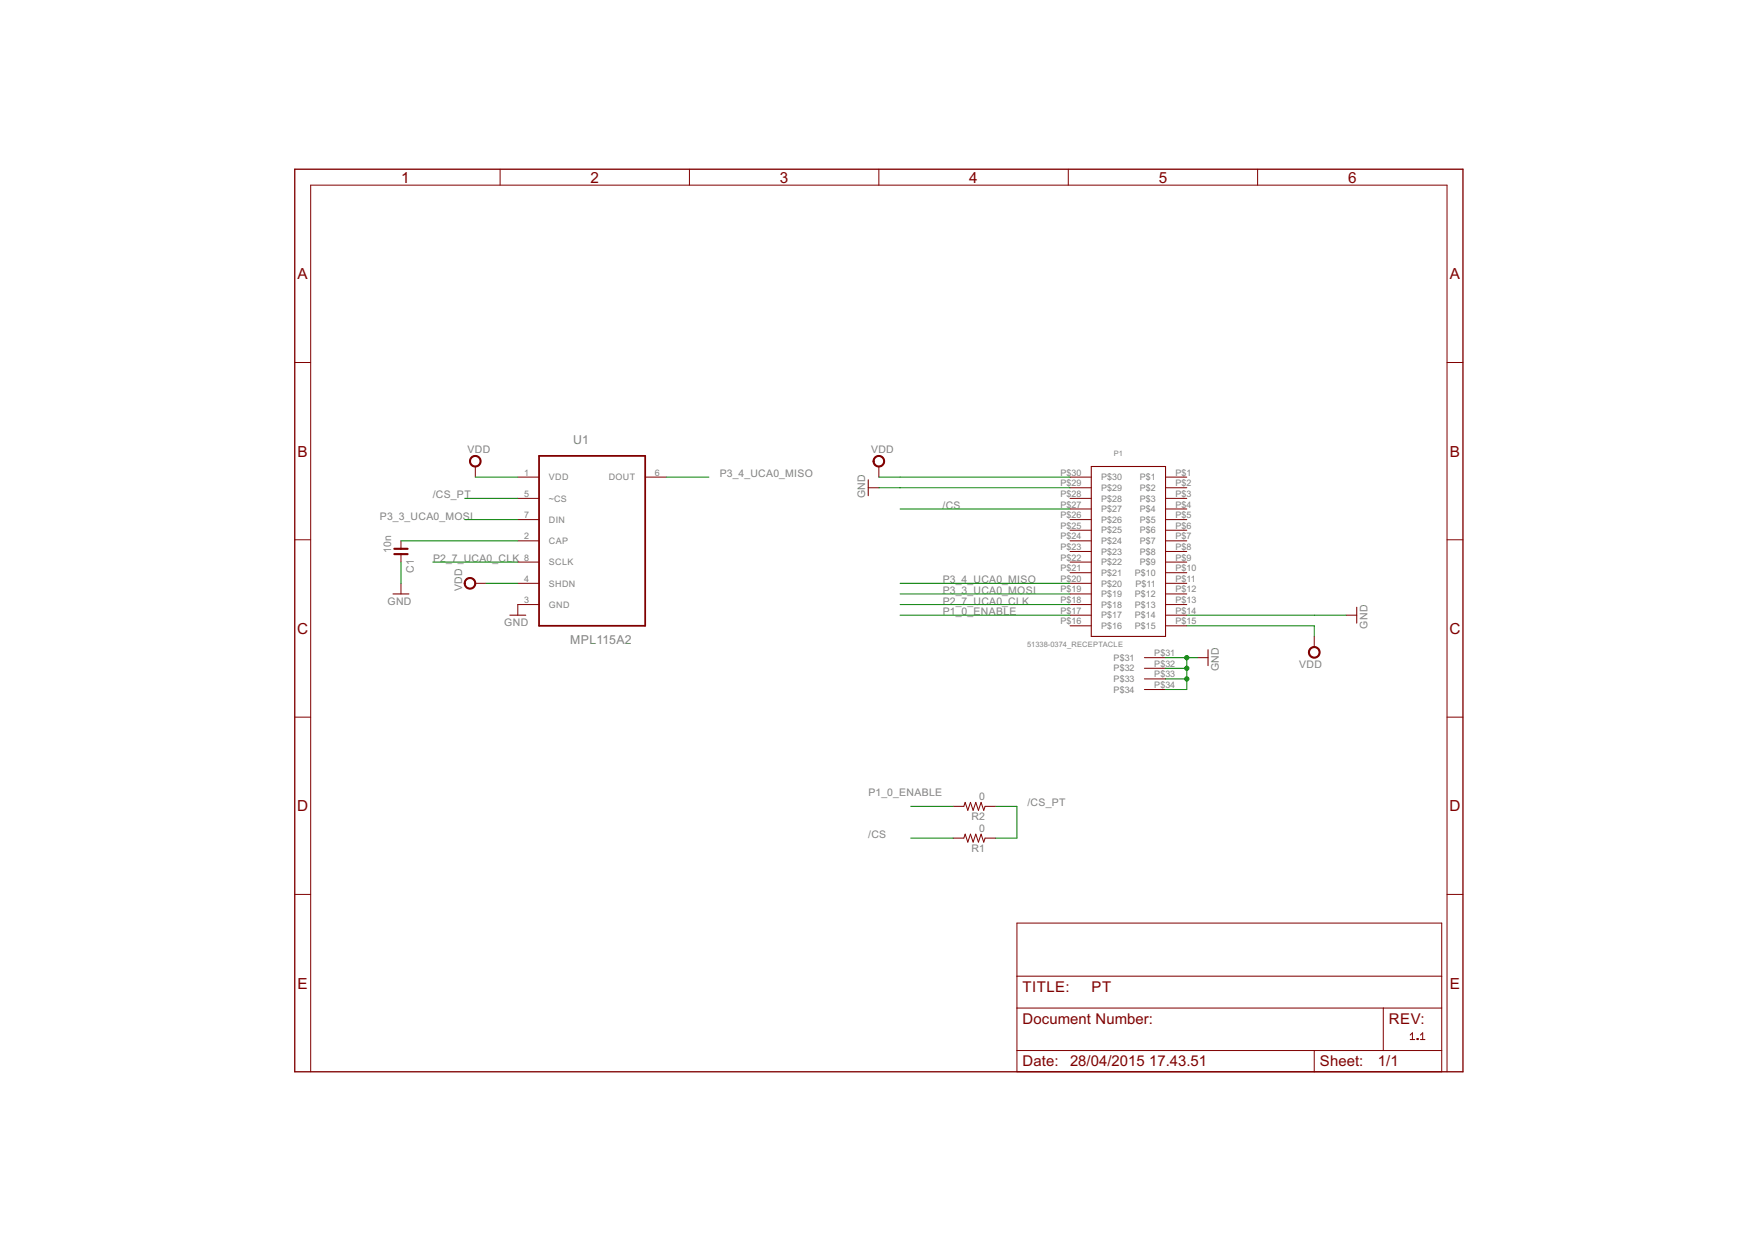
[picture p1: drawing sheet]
<?xml version="1.0" encoding="utf-8"?>
<!DOCTYPE eagle SYSTEM "eagle.dtd">
<!--
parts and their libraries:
rc-master-smd: Copyright (C) 2007, Bob Starr
-->
<eagle version="6.6.0">
<drawing>
<settings>
<setting alwaysvectorfont="no"/>
<setting verticaltext="up"/>
</settings>
<grid distance="0.1" unitdist="inch" unit="inch" style="lines" multiple="1" display="no" altdistance="0.01" altunitdist="inch" altunit="inch"/>
<schematic xreflabel="%F%N/%S.%C%R" xrefpart="/%S.%C%R">
<libraries>
<library name="supply1">
<symbols>
<symbol name="GND">
<wire x1="-1.905" y1="0" x2="1.905" y2="0" width="0.254" layer="94"/>
<text x="-2.54" y="-2.54" size="1.778" layer="96">&gt;VALUE</text>
<pin name="GND" x="0" y="2.54" visible="off" length="short" direction="sup" rot="R270"/>
</symbol>
</symbols>
<devicesets>
<deviceset name="GND" prefix="GND">
<gates>
<gate name="1" symbol="GND" x="0" y="0"/>
</gates>
<devices>
<device name="">
<technologies>
<technology name=""/>
</technologies>
</device>
</devices>
</deviceset>
</devicesets>
</library>
<library name="supply2">
<symbols>
<symbol name="VDD">
<circle x="0" y="1.27" radius="1.27" width="0.254" layer="94"/>
<text x="-1.905" y="3.175" size="1.778" layer="96">&gt;VALUE</text>
<pin name="VDD" x="0" y="-2.54" visible="off" length="short" direction="sup" rot="R90"/>
</symbol>
</symbols>
<devicesets>
<deviceset name="VDD" prefix="SUPPLY">
<gates>
<gate name="G$1" symbol="VDD" x="0" y="0"/>
</gates>
<devices>
<device name="">
<technologies>
<technology name=""/>
</technologies>
</device>
</devices>
</deviceset>
</devicesets>
</library>
<library name="Molex_SlimStack">
<symbols>
<symbol name="51338-0374_RECEPTACLE">
<wire x1="-5.08" y1="20.32" x2="-5.08" y2="-20.32" width="0.254" layer="94"/>
<wire x1="-5.08" y1="-20.32" x2="12.7" y2="-20.32" width="0.254" layer="94"/>
<wire x1="12.7" y1="-20.32" x2="12.7" y2="20.32" width="0.254" layer="94"/>
<wire x1="12.7" y1="20.32" x2="-5.08" y2="20.32" width="0.254" layer="94"/>
<pin name="P$1" x="-10.16" y="17.78" length="middle"/>
<pin name="P$2" x="-10.16" y="15.24" length="middle"/>
<pin name="P$3" x="-10.16" y="12.7" length="middle"/>
<pin name="P$4" x="-10.16" y="10.16" length="middle"/>
<pin name="P$5" x="-10.16" y="7.62" length="middle"/>
<pin name="P$6" x="-10.16" y="5.08" length="middle"/>
<pin name="P$7" x="-10.16" y="2.54" length="middle"/>
<pin name="P$8" x="-10.16" y="0" length="middle"/>
<pin name="P$9" x="-10.16" y="-2.54" length="middle"/>
<pin name="P$10" x="-10.16" y="-5.08" length="middle"/>
<pin name="P$11" x="-10.16" y="-7.62" length="middle"/>
<pin name="P$12" x="-10.16" y="-10.16" length="middle"/>
<pin name="P$13" x="-10.16" y="-12.7" length="middle"/>
<pin name="P$14" x="-10.16" y="-15.24" length="middle"/>
<pin name="P$15" x="-10.16" y="-17.78" length="middle"/>
<pin name="P$16" x="17.78" y="-17.78" length="middle" rot="R180"/>
<pin name="P$17" x="17.78" y="-15.24" length="middle" rot="R180"/>
<pin name="P$18" x="17.78" y="-12.7" length="middle" rot="R180"/>
<pin name="P$19" x="17.78" y="-10.16" length="middle" rot="R180"/>
<pin name="P$20" x="17.78" y="-7.62" length="middle" rot="R180"/>
<pin name="P$21" x="17.78" y="-5.08" length="middle" rot="R180"/>
<pin name="P$22" x="17.78" y="-2.54" length="middle" rot="R180"/>
<pin name="P$23" x="17.78" y="0" length="middle" rot="R180"/>
<pin name="P$24" x="17.78" y="2.54" length="middle" rot="R180"/>
<pin name="P$25" x="17.78" y="5.08" length="middle" rot="R180"/>
<pin name="P$26" x="17.78" y="7.62" length="middle" rot="R180"/>
<pin name="P$27" x="17.78" y="10.16" length="middle" rot="R180"/>
<pin name="P$28" x="17.78" y="12.7" length="middle" rot="R180"/>
<pin name="P$29" x="17.78" y="15.24" length="middle" rot="R180"/>
<pin name="P$30" x="17.78" y="17.78" length="middle" rot="R180"/>
<pin name="P$31" x="-5.08" y="-25.4" length="middle"/>
<pin name="P$32" x="-5.08" y="-27.94" length="middle"/>
<pin name="P$33" x="-5.08" y="-30.48" length="middle"/>
<pin name="P$34" x="-5.08" y="-33.02" length="middle"/>
<text x="12.7" y="-25.4" size="1.27" layer="96">&gt;VALUE</text>
<text x="12.7" y="-27.94" size="1.27" layer="94">&gt;NAME</text>
</symbol>
</symbols>
<devicesets>
<deviceset name="51338-0374_RECEPTACLE">
<gates>
<gate name="G$1" symbol="51338-0374_RECEPTACLE" x="0" y="0"/>
</gates>
<devices>
<device name="" package="51338-0374_RECEPTACLE">
<connects>
<connect gate="G$1" pin="P$1" pad="P$1"/>
<connect gate="G$1" pin="P$10" pad="P$10"/>
<connect gate="G$1" pin="P$11" pad="P$11"/>
<connect gate="G$1" pin="P$12" pad="P$12"/>
<connect gate="G$1" pin="P$13" pad="P$13"/>
<connect gate="G$1" pin="P$14" pad="P$14"/>
<connect gate="G$1" pin="P$15" pad="P$15"/>
<connect gate="G$1" pin="P$16" pad="P$16"/>
<connect gate="G$1" pin="P$17" pad="P$17"/>
<connect gate="G$1" pin="P$18" pad="P$18"/>
<connect gate="G$1" pin="P$19" pad="P$19"/>
<connect gate="G$1" pin="P$2" pad="P$2"/>
<connect gate="G$1" pin="P$20" pad="P$20"/>
<connect gate="G$1" pin="P$21" pad="P$21"/>
<connect gate="G$1" pin="P$22" pad="P$22"/>
<connect gate="G$1" pin="P$23" pad="P$23"/>
<connect gate="G$1" pin="P$24" pad="P$24"/>
<connect gate="G$1" pin="P$25" pad="P$25"/>
<connect gate="G$1" pin="P$26" pad="P$26"/>
<connect gate="G$1" pin="P$27" pad="P$27"/>
<connect gate="G$1" pin="P$28" pad="P$28"/>
<connect gate="G$1" pin="P$29" pad="P$29"/>
<connect gate="G$1" pin="P$3" pad="P$3"/>
<connect gate="G$1" pin="P$30" pad="P$30"/>
<connect gate="G$1" pin="P$31" pad="P$31"/>
<connect gate="G$1" pin="P$32" pad="P$32"/>
<connect gate="G$1" pin="P$33" pad="P$33"/>
<connect gate="G$1" pin="P$34" pad="P$34"/>
<connect gate="G$1" pin="P$4" pad="P$4"/>
<connect gate="G$1" pin="P$5" pad="P$5"/>
<connect gate="G$1" pin="P$6" pad="P$6"/>
<connect gate="G$1" pin="P$7" pad="P$7"/>
<connect gate="G$1" pin="P$8" pad="P$8"/>
<connect gate="G$1" pin="P$9" pad="P$9"/>
</connects>
<technologies>
<technology name=""/>
</technologies>
</device>
</devices>
</deviceset>
</devicesets>
</library>
<library name="rc-master-smd">
<symbols>
<symbol name="CNP-">
<wire x1="-2.54" y1="0" x2="-0.635" y2="0" width="0.1524" layer="94"/>
<wire x1="2.54" y1="0" x2="0.635" y2="0" width="0.1524" layer="94"/>
<wire x1="0.635" y1="1.5875" x2="0.635" y2="0" width="0.508" layer="94"/>
<wire x1="0.635" y1="0" x2="0.635" y2="-1.5875" width="0.508" layer="94"/>
<wire x1="-0.635" y1="1.5875" x2="-0.635" y2="0" width="0.508" layer="94"/>
<wire x1="-0.635" y1="0" x2="-0.635" y2="-1.5875" width="0.508" layer="94"/>
<text x="-2.794" y="-1.27" size="0.8636" layer="93">1</text>
<text x="2.286" y="-1.27" size="0.8636" layer="93">2</text>
<text x="1.905" y="1.27" size="1.778" layer="95">&gt;NAME</text>
<text x="-3.81" y="-4.1275" size="1.778" layer="96">&gt;VALUE</text>
<pin name="1" x="-2.54" y="0" visible="off" length="point" direction="pas" swaplevel="1"/>
<pin name="2" x="2.54" y="0" visible="off" length="point" direction="pas" swaplevel="1" rot="R180"/>
</symbol>
<symbol name="R-">
<wire x1="-2.54" y1="0" x2="-2.2225" y2="0.9525" width="0.2032" layer="94"/>
<wire x1="-2.2225" y1="0.9525" x2="-1.5875" y2="-0.9525" width="0.2032" layer="94"/>
<wire x1="-1.5875" y1="-0.9525" x2="-0.9525" y2="0.9525" width="0.2032" layer="94"/>
<wire x1="-0.9525" y1="0.9525" x2="-0.3175" y2="-0.9525" width="0.2032" layer="94"/>
<wire x1="-0.3175" y1="-0.9525" x2="0.3175" y2="0.9525" width="0.2032" layer="94"/>
<wire x1="0.3175" y1="0.9525" x2="0.9525" y2="-0.9525" width="0.2032" layer="94"/>
<wire x1="0.9525" y1="-0.9525" x2="1.5875" y2="0.9525" width="0.2032" layer="94"/>
<wire x1="1.5875" y1="0.9525" x2="2.2225" y2="-0.9525" width="0.2032" layer="94"/>
<wire x1="2.2225" y1="-0.9525" x2="2.54" y2="0" width="0.2032" layer="94"/>
<text x="-2.54" y="1.5875" size="1.778" layer="95">&gt;NAME</text>
<text x="-2.54" y="-3.175" size="1.778" layer="96">&gt;VALUE</text>
<pin name="2" x="5.08" y="0" visible="off" length="short" direction="pas" swaplevel="1" rot="R180"/>
<pin name="1" x="-5.08" y="0" visible="off" length="short" direction="pas" swaplevel="1"/>
</symbol>
</symbols>
<devicesets>
<deviceset name="C_" prefix="C" uservalue="yes">
<gates>
<gate name="G$1" symbol="CNP-" x="2.54" y="0"/>
</gates>
<devices>
<device name="1812" package="C1812">
<connects>
<connect gate="G$1" pin="1" pad="1"/>
<connect gate="G$1" pin="2" pad="2"/>
</connects>
<technologies>
<technology name=""/>
</technologies>
</device>
<device name="1812K" package="C1812K">
<connects>
<connect gate="G$1" pin="1" pad="1"/>
<connect gate="G$1" pin="2" pad="2"/>
</connects>
<technologies>
<technology name=""/>
</technologies>
</device>
<device name="1825" package="C1825">
<connects>
<connect gate="G$1" pin="1" pad="1"/>
<connect gate="G$1" pin="2" pad="2"/>
</connects>
<technologies>
<technology name=""/>
</technologies>
</device>
<device name="1825K" package="C1825K">
<connects>
<connect gate="G$1" pin="1" pad="1"/>
<connect gate="G$1" pin="2" pad="2"/>
</connects>
<technologies>
<technology name=""/>
</technologies>
</device>
<device name="2012" package="C2012">
<connects>
<connect gate="G$1" pin="1" pad="1"/>
<connect gate="G$1" pin="2" pad="2"/>
</connects>
<technologies>
<technology name=""/>
</technologies>
</device>
<device name="2220K" package="C2220K">
<connects>
<connect gate="G$1" pin="1" pad="1"/>
<connect gate="G$1" pin="2" pad="2"/>
</connects>
<technologies>
<technology name=""/>
</technologies>
</device>
<device name="2225K" package="C2225K">
<connects>
<connect gate="G$1" pin="1" pad="1"/>
<connect gate="G$1" pin="2" pad="2"/>
</connects>
<technologies>
<technology name=""/>
</technologies>
</device>
<device name="3216" package="C3216">
<connects>
<connect gate="G$1" pin="1" pad="1"/>
<connect gate="G$1" pin="2" pad="2"/>
</connects>
<technologies>
<technology name=""/>
</technologies>
</device>
<device name="3225" package="C3225">
<connects>
<connect gate="G$1" pin="1" pad="1"/>
<connect gate="G$1" pin="2" pad="2"/>
</connects>
<technologies>
<technology name=""/>
</technologies>
</device>
<device name="4532" package="C4532">
<connects>
<connect gate="G$1" pin="1" pad="1"/>
<connect gate="G$1" pin="2" pad="2"/>
</connects>
<technologies>
<technology name=""/>
</technologies>
</device>
<device name="4564" package="C4564">
<connects>
<connect gate="G$1" pin="1" pad="1"/>
<connect gate="G$1" pin="2" pad="2"/>
</connects>
<technologies>
<technology name=""/>
</technologies>
</device>
<device name="0402" package="C0402">
<connects>
<connect gate="G$1" pin="1" pad="1"/>
<connect gate="G$1" pin="2" pad="2"/>
</connects>
<technologies>
<technology name=""/>
</technologies>
</device>
<device name="0603" package="C0603">
<connects>
<connect gate="G$1" pin="1" pad="1"/>
<connect gate="G$1" pin="2" pad="2"/>
</connects>
<technologies>
<technology name=""/>
</technologies>
</device>
<device name="0805" package="C0805">
<connects>
<connect gate="G$1" pin="1" pad="1"/>
<connect gate="G$1" pin="2" pad="2"/>
</connects>
<technologies>
<technology name=""/>
</technologies>
</device>
<device name="1206" package="C1206">
<connects>
<connect gate="G$1" pin="1" pad="1"/>
<connect gate="G$1" pin="2" pad="2"/>
</connects>
<technologies>
<technology name=""/>
</technologies>
</device>
<device name="1210" package="C1210">
<connects>
<connect gate="G$1" pin="1" pad="1"/>
<connect gate="G$1" pin="2" pad="2"/>
</connects>
<technologies>
<technology name=""/>
</technologies>
</device>
<device name="0201" package="C0201">
<connects>
<connect gate="G$1" pin="1" pad="1"/>
<connect gate="G$1" pin="2" pad="2"/>
</connects>
<technologies>
<technology name=""/>
</technologies>
</device>
<device name="1608" package="C1608">
<connects>
<connect gate="G$1" pin="1" pad="1"/>
<connect gate="G$1" pin="2" pad="2"/>
</connects>
<technologies>
<technology name=""/>
</technologies>
</device>
<device name="1808" package="C1808">
<connects>
<connect gate="G$1" pin="1" pad="1"/>
<connect gate="G$1" pin="2" pad="2"/>
</connects>
<technologies>
<technology name=""/>
</technologies>
</device>
</devices>
</deviceset>
<deviceset name="R_" prefix="R" uservalue="yes">
<gates>
<gate name="G$1" symbol="R-" x="0" y="0"/>
</gates>
<devices>
<device name="0402" package="R0402">
<connects>
<connect gate="G$1" pin="1" pad="1"/>
<connect gate="G$1" pin="2" pad="2"/>
</connects>
<technologies>
<technology name=""/>
</technologies>
</device>
<device name="0603" package="R0603">
<connects>
<connect gate="G$1" pin="1" pad="1"/>
<connect gate="G$1" pin="2" pad="2"/>
</connects>
<technologies>
<technology name=""/>
</technologies>
</device>
<device name="0805" package="R0805">
<connects>
<connect gate="G$1" pin="1" pad="1"/>
<connect gate="G$1" pin="2" pad="2"/>
</connects>
<technologies>
<technology name=""/>
</technologies>
</device>
<device name="1005" package="R1005">
<connects>
<connect gate="G$1" pin="1" pad="1"/>
<connect gate="G$1" pin="2" pad="2"/>
</connects>
<technologies>
<technology name=""/>
</technologies>
</device>
<device name="1206" package="R1206">
<connects>
<connect gate="G$1" pin="1" pad="1"/>
<connect gate="G$1" pin="2" pad="2"/>
</connects>
<technologies>
<technology name=""/>
</technologies>
</device>
<device name="1210" package="R1210">
<connects>
<connect gate="G$1" pin="1" pad="1"/>
<connect gate="G$1" pin="2" pad="2"/>
</connects>
<technologies>
<technology name=""/>
</technologies>
</device>
<device name="2010" package="R2010">
<connects>
<connect gate="G$1" pin="1" pad="1"/>
<connect gate="G$1" pin="2" pad="2"/>
</connects>
<technologies>
<technology name=""/>
</technologies>
</device>
<device name="2012" package="R2012">
<connects>
<connect gate="G$1" pin="1" pad="1"/>
<connect gate="G$1" pin="2" pad="2"/>
</connects>
<technologies>
<technology name=""/>
</technologies>
</device>
<device name="2512" package="R2512">
<connects>
<connect gate="G$1" pin="1" pad="1"/>
<connect gate="G$1" pin="2" pad="2"/>
</connects>
<technologies>
<technology name=""/>
</technologies>
</device>
<device name="3216" package="R3216">
<connects>
<connect gate="G$1" pin="1" pad="1"/>
<connect gate="G$1" pin="2" pad="2"/>
</connects>
<technologies>
<technology name=""/>
</technologies>
</device>
<device name="3225" package="R3225">
<connects>
<connect gate="G$1" pin="1" pad="1"/>
<connect gate="G$1" pin="2" pad="2"/>
</connects>
<technologies>
<technology name=""/>
</technologies>
</device>
<device name="5025" package="R5025">
<connects>
<connect gate="G$1" pin="1" pad="1"/>
<connect gate="G$1" pin="2" pad="2"/>
</connects>
<technologies>
<technology name=""/>
</technologies>
</device>
<device name="6332" package="R6332">
<connects>
<connect gate="G$1" pin="1" pad="1"/>
<connect gate="G$1" pin="2" pad="2"/>
</connects>
<technologies>
<technology name=""/>
</technologies>
</device>
<device name="0201" package="R0201">
<connects>
<connect gate="G$1" pin="1" pad="1"/>
<connect gate="G$1" pin="2" pad="2"/>
</connects>
<technologies>
<technology name=""/>
</technologies>
</device>
</devices>
</deviceset>
</devicesets>
</library>
<library name="MPL115A1">
<symbols>
<symbol name="MPL115A2">
<wire x1="-12.7" y1="17.78" x2="-12.7" y2="-22.86" width="0.4064" layer="94"/>
<wire x1="-12.7" y1="-22.86" x2="12.7" y2="-22.86" width="0.4064" layer="94"/>
<wire x1="12.7" y1="-22.86" x2="12.7" y2="17.78" width="0.4064" layer="94"/>
<wire x1="12.7" y1="17.78" x2="-12.7" y2="17.78" width="0.4064" layer="94"/>
<text x="-4.5974" y="20.5232" size="2.0828" layer="95" ratio="10" rot="SR0">&gt;NAME</text>
<text x="-5.3086" y="-27.1018" size="2.0828" layer="96" ratio="10" rot="SR0">&gt;VALUE</text>
<pin name="VDD" x="-17.78" y="12.7" length="middle" direction="pwr"/>
<pin name="~CS" x="-17.78" y="7.62" length="middle" direction="in"/>
<pin name="DIN" x="-17.78" y="2.54" length="middle" direction="in"/>
<pin name="CAP" x="-17.78" y="-2.54" length="middle" direction="in"/>
<pin name="SCLK" x="-17.78" y="-7.62" length="middle" direction="in"/>
<pin name="SHDN" x="-17.78" y="-12.7" length="middle" direction="in"/>
<pin name="GND" x="-17.78" y="-17.78" length="middle" direction="pas"/>
<pin name="DOUT" x="17.78" y="12.7" length="middle" direction="out" rot="R180"/>
</symbol>
</symbols>
<devicesets>
<deviceset name="MPL115A2" prefix="U">
<gates>
<gate name="A" symbol="MPL115A2" x="0" y="0"/>
</gates>
<devices>
<device name="" package="LGA8R125P0X4_500X300X120">
<connects>
<connect gate="A" pin="CAP" pad="2"/>
<connect gate="A" pin="DIN" pad="7"/>
<connect gate="A" pin="DOUT" pad="6"/>
<connect gate="A" pin="GND" pad="3"/>
<connect gate="A" pin="SCLK" pad="8"/>
<connect gate="A" pin="SHDN" pad="4"/>
<connect gate="A" pin="VDD" pad="1"/>
<connect gate="A" pin="~CS" pad="5"/>
</connects>
<technologies>
<technology name="">
<attribute name="MPN" value="MPL115A2" constant="no"/>
<attribute name="OC_FARNELL" value="1871577" constant="no"/>
<attribute name="OC_NEWARK" value="69R5779" constant="no"/>
<attribute name="PACKAGESTYLE" value="LGA-8" constant="no"/>
<attribute name="SUPPLIER" value="Freescale" constant="no"/>
</technology>
</technologies>
</device>
</devices>
</deviceset>
</devicesets>
</library>
<library name="frames">
<symbols>
<symbol name="FRAME_A_L">
<frame x1="0" y1="0" x2="279.4" y2="215.9" columns="6" rows="5" layer="94" border-bottom="no"/>
</symbol>
<symbol name="DOCFIELD">
<wire x1="0" y1="0" x2="71.12" y2="0" width="0.1016" layer="94"/>
<wire x1="101.6" y1="15.24" x2="87.63" y2="15.24" width="0.1016" layer="94"/>
<wire x1="0" y1="0" x2="0" y2="5.08" width="0.1016" layer="94"/>
<wire x1="0" y1="5.08" x2="71.12" y2="5.08" width="0.1016" layer="94"/>
<wire x1="0" y1="5.08" x2="0" y2="15.24" width="0.1016" layer="94"/>
<wire x1="101.6" y1="15.24" x2="101.6" y2="5.08" width="0.1016" layer="94"/>
<wire x1="71.12" y1="5.08" x2="71.12" y2="0" width="0.1016" layer="94"/>
<wire x1="71.12" y1="5.08" x2="87.63" y2="5.08" width="0.1016" layer="94"/>
<wire x1="71.12" y1="0" x2="101.6" y2="0" width="0.1016" layer="94"/>
<wire x1="87.63" y1="15.24" x2="87.63" y2="5.08" width="0.1016" layer="94"/>
<wire x1="87.63" y1="15.24" x2="0" y2="15.24" width="0.1016" layer="94"/>
<wire x1="87.63" y1="5.08" x2="101.6" y2="5.08" width="0.1016" layer="94"/>
<wire x1="101.6" y1="5.08" x2="101.6" y2="0" width="0.1016" layer="94"/>
<wire x1="0" y1="15.24" x2="0" y2="22.86" width="0.1016" layer="94"/>
<wire x1="101.6" y1="35.56" x2="0" y2="35.56" width="0.1016" layer="94"/>
<wire x1="101.6" y1="35.56" x2="101.6" y2="22.86" width="0.1016" layer="94"/>
<wire x1="0" y1="22.86" x2="101.6" y2="22.86" width="0.1016" layer="94"/>
<wire x1="0" y1="22.86" x2="0" y2="35.56" width="0.1016" layer="94"/>
<wire x1="101.6" y1="22.86" x2="101.6" y2="15.24" width="0.1016" layer="94"/>
<text x="1.27" y="1.27" size="2.54" layer="94">Date:</text>
<text x="12.7" y="1.27" size="2.54" layer="94">&gt;LAST_DATE_TIME</text>
<text x="72.39" y="1.27" size="2.54" layer="94">Sheet:</text>
<text x="86.36" y="1.27" size="2.54" layer="94">&gt;SHEET</text>
<text x="88.9" y="11.43" size="2.54" layer="94">REV:</text>
<text x="1.27" y="19.05" size="2.54" layer="94">TITLE:</text>
<text x="1.27" y="11.43" size="2.54" layer="94">Document Number:</text>
<text x="17.78" y="19.05" size="2.54" layer="94">&gt;DRAWING_NAME</text>
</symbol>
</symbols>
<devicesets>
<deviceset name="FRAME_A_L" prefix="FRAME" uservalue="yes">
<gates>
<gate name="G$1" symbol="FRAME_A_L" x="0" y="0" addlevel="always"/>
<gate name="G$2" symbol="DOCFIELD" x="172.72" y="0" addlevel="always"/>
</gates>
<devices>
<device name="">
<technologies>
<technology name=""/>
</technologies>
</device>
</devices>
</deviceset>
</devicesets>
</library>
</libraries>
<attributes>
</attributes>
<variantdefs>
</variantdefs>
<classes>
<class number="0" name="default" width="0" drill="0">
</class>
</classes>
<parts>
<part name="SUPPLY1" library="supply2" deviceset="VDD" device=""/>
<part name="GND2" library="supply1" deviceset="GND" device=""/>
<part name="SUPPLY2" library="supply2" deviceset="VDD" device=""/>
<part name="GND5" library="supply1" deviceset="GND" device=""/>
<part name="P1" library="Molex_SlimStack" deviceset="51338-0374_RECEPTACLE" device=""/>
<part name="GND1" library="supply1" deviceset="GND" device=""/>
<part name="R1" library="rc-master-smd" deviceset="R_" device="0402" value="0"/>
<part name="R2" library="rc-master-smd" deviceset="R_" device="0402" value="0"/>
<part name="U1" library="MPL115A1" deviceset="MPL115A2" device=""/>
<part name="SUPPLY3" library="supply2" deviceset="VDD" device=""/>
<part name="C1" library="rc-master-smd" deviceset="C_" device="0402" value="10n"/>
<part name="GND3" library="supply1" deviceset="GND" device=""/>
<part name="GND4" library="supply1" deviceset="GND" device=""/>
<part name="SUPPLY4" library="supply2" deviceset="VDD" device=""/>
<part name="FRAME1" library="frames" deviceset="FRAME_A_L" device=""/>
</parts>
<sheets>
<sheet>
<plain>
<text x="127" y="-2.54" size="1.778" layer="94" font="vector">1.1</text>
</plain>
<instances>
<instance part="SUPPLY1" gate="G$1" x="0" y="134.62"/>
<instance part="GND2" gate="1" x="-2.54" y="129.54" rot="MR90"/>
<instance part="SUPPLY2" gate="G$1" x="104.14" y="91.44" rot="R180"/>
<instance part="GND5" gate="1" x="114.3" y="99.06" rot="MR270"/>
<instance part="P1" gate="G$1" x="63.5" y="114.3" smashed="yes" rot="MR0">
<attribute name="VALUE" x="58.42" y="91.44" size="1.27" layer="96" rot="MR0"/>
<attribute name="NAME" x="58.42" y="137.16" size="1.27" layer="95" rot="MR0"/>
</instance>
<instance part="GND1" gate="1" x="78.74" y="88.9" rot="MR270"/>
<instance part="R1" gate="G$1" x="22.86" y="45.72" rot="R180"/>
<instance part="R2" gate="G$1" x="22.86" y="53.34" rot="R180"/>
<instance part="U1" gate="A" x="-68.58" y="119.38"/>
<instance part="SUPPLY3" gate="G$1" x="-96.52" y="134.62"/>
<instance part="C1" gate="G$1" x="-114.3" y="114.3" rot="R270"/>
<instance part="GND3" gate="1" x="-114.3" y="104.14" rot="MR0"/>
<instance part="GND4" gate="1" x="-86.36" y="99.06" rot="MR0"/>
<instance part="SUPPLY4" gate="G$1" x="-96.52" y="106.68" rot="R90"/>
<instance part="FRAME1" gate="G$1" x="-139.7" y="-10.16"/>
<instance part="FRAME1" gate="G$2" x="33.02" y="-10.16"/>
</instances>
<busses>
</busses>
<nets>
<net name="GND" class="0">
<segment>
<wire x1="5.08" y1="129.54" x2="0" y2="129.54" width="0.1524" layer="91"/>
<pinref part="GND2" gate="1" pin="GND"/>
<pinref part="P1" gate="G$1" pin="P$29"/>
<wire x1="5.08" y1="129.54" x2="45.72" y2="129.54" width="0.1524" layer="91"/>
</segment>
<segment>
<wire x1="111.76" y1="99.06" x2="104.14" y2="99.06" width="0.1524" layer="91"/>
<pinref part="GND5" gate="1" pin="GND"/>
<pinref part="P1" gate="G$1" pin="P$14"/>
<wire x1="104.14" y1="99.06" x2="73.66" y2="99.06" width="0.1524" layer="91"/>
</segment>
<segment>
<pinref part="P1" gate="G$1" pin="P$31"/>
<pinref part="GND1" gate="1" pin="GND"/>
<wire x1="76.2" y1="88.9" x2="73.66" y2="88.9" width="0.1524" layer="91"/>
<pinref part="P1" gate="G$1" pin="P$32"/>
<wire x1="73.66" y1="88.9" x2="68.58" y2="88.9" width="0.1524" layer="91"/>
<wire x1="68.58" y1="86.36" x2="73.66" y2="86.36" width="0.1524" layer="91"/>
<wire x1="73.66" y1="86.36" x2="73.66" y2="88.9" width="0.1524" layer="91"/>
<junction x="73.66" y="88.9"/>
<pinref part="P1" gate="G$1" pin="P$33"/>
<wire x1="68.58" y1="83.82" x2="73.66" y2="83.82" width="0.1524" layer="91"/>
<wire x1="73.66" y1="83.82" x2="73.66" y2="86.36" width="0.1524" layer="91"/>
<junction x="73.66" y="86.36"/>
<pinref part="P1" gate="G$1" pin="P$34"/>
<wire x1="68.58" y1="81.28" x2="73.66" y2="81.28" width="0.1524" layer="91"/>
<wire x1="73.66" y1="81.28" x2="73.66" y2="83.82" width="0.1524" layer="91"/>
<junction x="73.66" y="83.82"/>
</segment>
<segment>
<pinref part="GND3" gate="1" pin="GND"/>
<pinref part="C1" gate="G$1" pin="2"/>
<wire x1="-114.3" y1="106.68" x2="-114.3" y2="111.76" width="0.1524" layer="91"/>
</segment>
<segment>
<pinref part="U1" gate="A" pin="GND"/>
<pinref part="GND4" gate="1" pin="GND"/>
</segment>
</net>
<net name="VDD" class="0">
<segment>
<wire x1="0" y1="132.08" x2="5.08" y2="132.08" width="0.1524" layer="91"/>
<pinref part="SUPPLY1" gate="G$1" pin="VDD"/>
<pinref part="P1" gate="G$1" pin="P$30"/>
<wire x1="45.72" y1="132.08" x2="5.08" y2="132.08" width="0.1524" layer="91"/>
</segment>
<segment>
<wire x1="104.14" y1="93.98" x2="104.14" y2="96.52" width="0.1524" layer="91"/>
<pinref part="SUPPLY2" gate="G$1" pin="VDD"/>
<pinref part="P1" gate="G$1" pin="P$15"/>
<wire x1="73.66" y1="96.52" x2="104.14" y2="96.52" width="0.1524" layer="91"/>
</segment>
<segment>
<pinref part="SUPPLY3" gate="G$1" pin="VDD"/>
<pinref part="U1" gate="A" pin="VDD"/>
<wire x1="-96.52" y1="132.08" x2="-86.36" y2="132.08" width="0.1524" layer="91"/>
</segment>
<segment>
<pinref part="U1" gate="A" pin="SHDN"/>
<wire x1="-86.36" y1="106.68" x2="-93.98" y2="106.68" width="0.1524" layer="91"/>
<pinref part="SUPPLY4" gate="G$1" pin="VDD"/>
</segment>
</net>
<net name="P3_4_UCA0_MISO" class="0">
<segment>
<wire x1="45.72" y1="106.68" x2="5.08" y2="106.68" width="0.1524" layer="91"/>
<label x="15.24" y="106.68" size="1.778" layer="95"/>
<pinref part="P1" gate="G$1" pin="P$20"/>
<wire x1="-40.64" y1="132.08" x2="-50.8" y2="132.08" width="0.1524" layer="91"/>
<label x="-38.1" y="132.08" size="1.778" layer="95"/>
<pinref part="U1" gate="A" pin="DOUT"/>
</segment>
</net>
<net name="P2_7_UCA0_CLK" class="0">
<segment>
<wire x1="5.08" y1="101.6" x2="45.72" y2="101.6" width="0.1524" layer="91"/>
<label x="15.24" y="101.6" size="1.778" layer="95"/>
<pinref part="P1" gate="G$1" pin="P$18"/>
<wire x1="-106.68" y1="111.76" x2="-86.36" y2="111.76" width="0.1524" layer="91"/>
<label x="-106.68" y="111.76" size="1.778" layer="95"/>
<pinref part="U1" gate="A" pin="SCLK"/>
</segment>
</net>
<net name="P1_0_ENABLE" class="0">
<segment>
<wire x1="45.72" y1="99.06" x2="5.08" y2="99.06" width="0.1524" layer="91"/>
<label x="15.24" y="99.06" size="1.778" layer="95"/>
<pinref part="P1" gate="G$1" pin="P$17"/>
</segment>
<segment>
<wire x1="17.78" y1="53.34" x2="7.62" y2="53.34" width="0.1524" layer="91"/>
<pinref part="R2" gate="G$1" pin="2"/>
<label x="-2.54" y="55.88" size="1.778" layer="95"/>
</segment>
</net>
<net name="P3_3_UCA0_MOSI" class="0">
<segment>
<wire x1="5.08" y1="104.14" x2="45.72" y2="104.14" width="0.1524" layer="91"/>
<label x="15.24" y="104.14" size="1.778" layer="95"/>
<pinref part="P1" gate="G$1" pin="P$19"/>
<wire x1="-99.06" y1="121.92" x2="-86.36" y2="121.92" width="0.1524" layer="91"/>
<pinref part="U1" gate="A" pin="DIN"/>
<label x="-119.38" y="121.92" size="1.778" layer="95"/>
</segment>
</net>
<net name="/CS" class="0">
<segment>
<pinref part="P1" gate="G$1" pin="P$27"/>
<wire x1="45.72" y1="124.46" x2="5.08" y2="124.46" width="0.1524" layer="91"/>
<label x="15.24" y="124.46" size="1.778" layer="95"/>
<wire x1="17.78" y1="45.72" x2="7.62" y2="45.72" width="0.1524" layer="91"/>
<pinref part="R1" gate="G$1" pin="2"/>
<label x="-2.54" y="45.72" size="1.778" layer="95"/>
</segment>
</net>
<net name="/CS_PT" class="0">
<segment>
<pinref part="R1" gate="G$1" pin="1"/>
<wire x1="27.94" y1="45.72" x2="33.02" y2="45.72" width="0.1524" layer="91"/>
<wire x1="33.02" y1="45.72" x2="33.02" y2="53.34" width="0.1524" layer="91"/>
<pinref part="R2" gate="G$1" pin="1"/>
<wire x1="33.02" y1="53.34" x2="27.94" y2="53.34" width="0.1524" layer="91"/>
<label x="35.56" y="53.34" size="1.778" layer="95"/>
<wire x1="-86.36" y1="127" x2="-99.06" y2="127" width="0.1524" layer="91"/>
<pinref part="U1" gate="A" pin="~CS"/>
<label x="-106.68" y="127" size="1.778" layer="95"/>
</segment>
</net>
<net name="N$1" class="0">
<segment>
<pinref part="C1" gate="G$1" pin="1"/>
<pinref part="U1" gate="A" pin="CAP"/>
<wire x1="-114.3" y1="116.84" x2="-86.36" y2="116.84" width="0.1524" layer="91"/>
</segment>
</net>
</nets>
</sheet>
</sheets>
</schematic>
</drawing>
</eagle>
